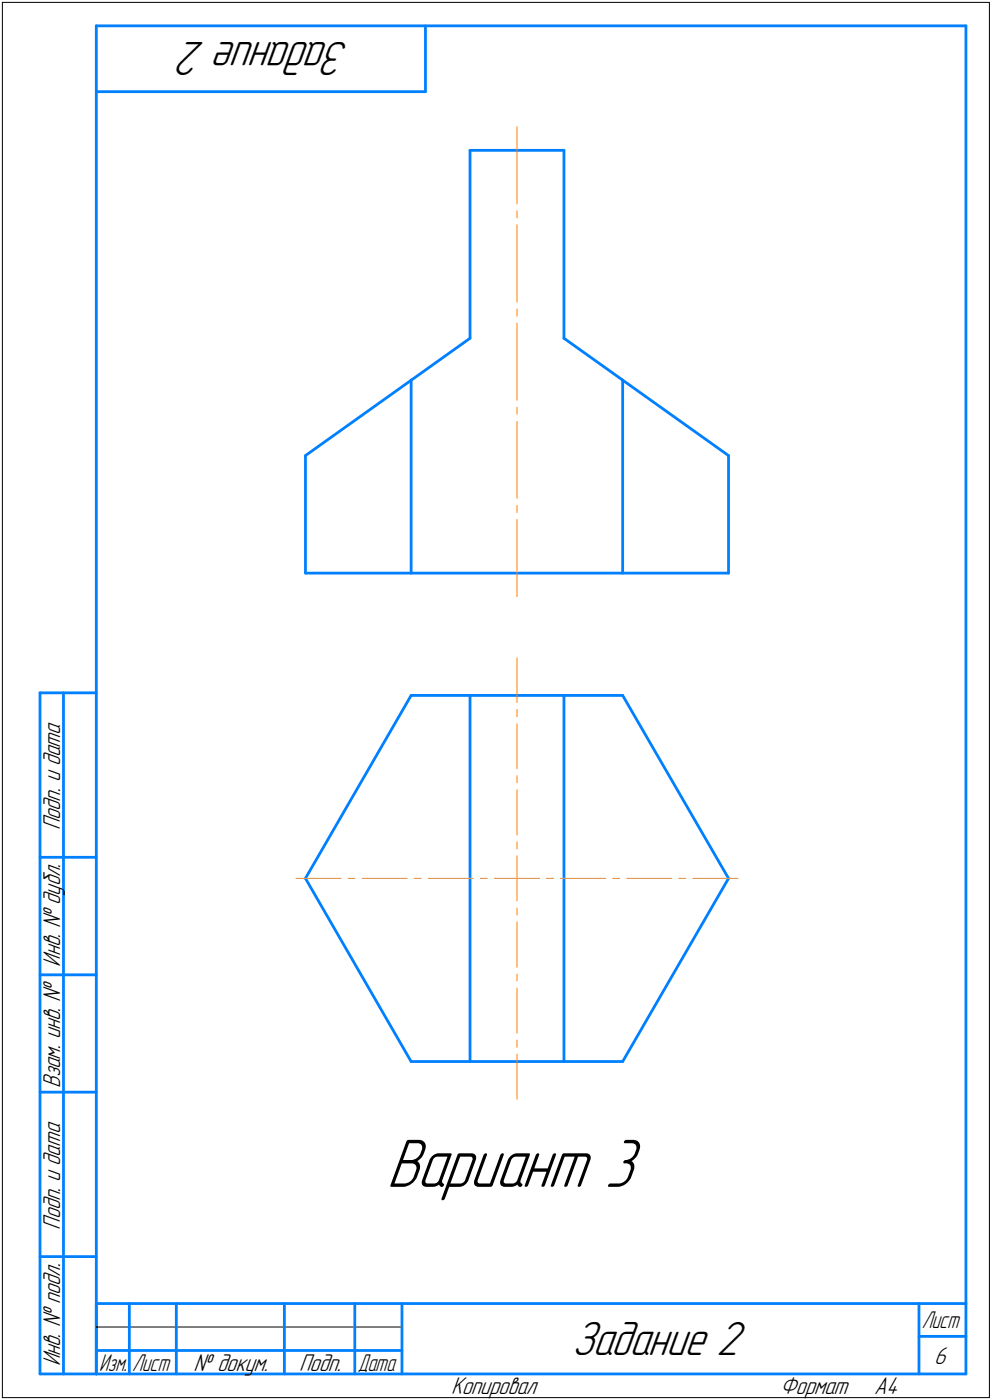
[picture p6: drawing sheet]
<svg xmlns="http://www.w3.org/2000/svg" width="211mm" height="298mm" viewBox="0 0 211 298" stroke-linecap="round" stroke-linejoin="round" font-family="sans-serif">
<g fill="none" stroke="#0080ff" stroke-width=".59">
<path d="M20.5 5.5v287zM20.5 5.5h185zM20.5 19.5h70zM90.5 5.5v14zM205.5 5.5v287zM100 32h20zM100 32v40zM120 32v40zM120 72l35 25zM65 97v25zM65 97l35-25zM87.5 80.9v41.1z"/>
<path d="M132.5 80.9v41.1zM155 97v25zM65 122h90zM8.5 147.5v145zM8.5 147.5h12zM13.5 147.5v145zM87.5 148l-22.5 39zM87.5 148h45zM100 148v78zM120 148v78zM132.5 148l22.5 39zM8.5 182.5h12z"/>
<path d="M65 187l22.5 39zM155 187l-22.5 39zM8.5 207.5h12zM8.5 232.5h12zM87.5 226h45zM8.5 267.5h12zM20.5 277.5h185zM20.5 277.5v15zM27.5 277.5v15zM37.5 277.5v15zM60.5 277.5v15zM75.5 277.5v15z"/>
<path d="M85.5 277.5v15zM195.5 277.5v15zM8.5 292.5h12zM20.5 292.5h185zM20.5 287.5h7zM27.5 287.5h10zM37.5 287.5h23zM60.5 287.5h15zM75.5 287.5h10zM195.5 284.5h10z"/>
</g>
<g fill="none" stroke="#ff8000" stroke-width=".21">
<path d="M110 27v16.4zM110 47.9v16.4zM110 44.9v1.5zM110 68.8v16.4zM110 65.8v1.5zM110 89.7v16.4zM110 86.7v1.5zM110 110.6v16.4zM110 107.6v1.5zM110 140v9.6zM110 151v1.6zM110 154.1v9.5z"/>
<path d="M110 165.1v1.5zM110 168.1v9.6zM110 179.2v1.5zM63 187h9.6zM74 187h1.5zM77 187h9.6zM88.1 187h1.5zM91.1 187h9.6zM102.2 187h1.5zM105.2 187h4.8zM110 196.3v9.6zM110 193.3v1.5z"/>
<path d="M110 187v4.8zM110 182.2v4.8zM110 187h4.8zM116.2 187h1.6zM119.3 187h9.5zM130.3 187h1.5zM133.3 187h9.6zM144.4 187h1.5zM147.4 187h9.6zM110 210.4v9.5zM110 207.3v1.5zM110 224.4v9.6z"/>
<path d="M110 221.4v1.5z"/>
</g>
<path d="M82.2 241.5h55.5zM82.2 241.5h55.5zM82.2 241.6h55.5zM82.2 241.6h55.5zM82.2 241.6h55.5zM82.2 241.7h55.5zM82.2 241.7h55.5zM82.2 241.8h55.5zM82.2 241.8h55.5zM82.2 241.9h55.5zM82.2 241.9h55.5zM82.2 241.9h55.5zM82.2 242h55.5zM82.2 242h55.5zM82.2 242.1h55.5zM82.2 242.1h55.5zM82.2 242.1h55.5zM82.2 242.2h55.5zM82.2 242.2h55.5zM82.2 242.3h55.5zM82.2 242.3h55.5zM82.2 242.4h55.5zM82.2 242.4h55.5zM82.2 242.4h55.5zM82.2 242.5h55.5zM82.2 242.5h55.5zM82.2 242.6h55.5zM82.2 242.6h55.5zM82.2 242.7h55.5zM82.2 242.7h55.5zM82.2 242.7h55.5zM82.2 242.8h55.5zM82.2 242.8h55.5zM82.2 242.9h55.5zM82.2 242.9h55.5zM82.2 243h55.5zM82.2 243h55.5zM82.2 243h55.5zM82.2 243.1h55.5zM82.2 243.1h55.5zM82.2 243.2h55.5zM82.2 243.2h55.5zM82.2 243.2h55.5zM82.2 243.3h55.5zM82.2 243.3h55.5zM82.2 243.4h55.5zM82.2 243.4h55.5zM82.2 243.5h55.5zM82.2 243.5h55.5zM82.2 243.5h55.5zM82.2 243.6h55.5zM82.2 243.6h55.5zM82.2 243.7h55.5zM82.2 243.7h55.5zM82.2 243.8h55.5zM82.2 243.8h55.5zM82.2 243.8h55.5zM82.2 243.9h55.5zM82.2 243.9h55.5zM82.2 244h55.5zM82.2 244h55.5zM82.2 244.1h55.5zM82.2 244.1h55.5zM82.2 244.1h55.5zM82.2 244.2h55.5zM82.2 244.2h55.5zM82.2 244.3h55.5zM82.2 244.3h55.5zM82.2 244.3h55.5zM82.2 244.4h55.5zM82.2 244.4h55.5zM82.2 244.5h55.5zM82.2 244.5h55.5zM82.2 244.6h55.5zM82.2 244.6h55.5zM82.2 244.6h55.5zM82.2 244.7h55.5zM82.2 244.7h55.5zM82.2 244.8h55.5zM82.2 244.8h55.5zM82.2 244.9h55.5zM82.2 244.9h55.5zM82.2 244.9h55.5zM82.2 245h55.5zM82.2 245h55.5zM82.2 245.1h55.5zM82.2 245.1h55.5zM82.2 245.2h55.5zM82.2 245.2h55.5zM82.2 245.2h55.5zM82.2 245.3h55.5zM82.2 245.3h55.5zM82.2 245.4h55.5zM82.2 245.4h55.5zM82.2 245.4h55.5zM82.2 245.5h55.5zM82.2 245.5h55.5zM82.2 245.6h55.5zM82.2 245.6h55.5zM82.2 245.7h55.5zM82.2 245.7h55.5zM82.2 245.7h55.5zM82.2 245.8h55.5zM82.2 245.8h55.5zM82.2 245.9h55.5zM82.2 245.9h55.5zM82.2 246h55.5zM82.2 246h55.5zM82.2 246h55.5zM82.2 246.1h55.5zM82.2 246.1h55.5zM82.2 246.2h55.5zM82.2 246.2h55.5zM82.2 246.3h55.5zM82.2 246.3h55.5zM82.2 246.3h55.5zM82.2 246.4h55.5zM82.2 246.4h55.5zM82.2 246.5h55.5zM82.2 246.5h55.5zM82.2 246.5h55.5zM82.2 246.6h55.5zM82.2 246.6h55.5zM82.2 246.7h55.5zM82.2 246.7h55.5zM82.2 246.8h55.5zM82.2 246.8h55.5zM82.2 246.8h55.5zM82.2 246.9h55.5zM82.2 246.9h55.5zM82.2 247h55.5zM82.2 247h55.5zM82.2 247.1h55.5zM82.2 247.1h55.5zM82.2 247.1h55.5zM82.2 247.2h55.5zM82.2 247.2h55.5zM82.2 247.3h55.5zM82.2 247.3h55.5zM82.2 247.4h55.5zM82.2 247.4h55.5zM82.2 247.4h55.5zM82.2 247.5h55.5zM82.2 247.5h55.5zM82.2 247.6h55.5zM82.2 247.6h55.5zM82.2 247.6h55.5zM82.2 247.7h55.5zM82.2 247.7h55.5zM82.2 247.8h55.5zM82.2 247.8h55.5zM82.2 247.9h55.5zM82.2 247.9h55.5zM82.2 247.9h55.5zM82.2 248h55.5zM82.2 248h55.5zM82.2 248.1h55.5zM82.2 248.1h55.5zM82.2 248.2h55.5zM82.2 248.2h55.5zM82.2 248.2h55.5zM82.2 248.3h55.5zM82.2 248.3h55.5zM82.2 248.4h55.5zM82.2 248.4h55.5zM82.2 248.5h55.5zM82.2 248.5h55.5zM82.2 248.5h55.5zM82.2 248.6h55.5zM82.2 248.6h55.5zM82.2 248.7h55.5zM82.2 248.7h55.5zM82.2 248.8h55.5zM82.2 248.8h55.5zM82.2 248.8h55.5zM82.2 248.9h55.5zM82.2 248.9h55.5zM82.2 249h55.5zM82.2 249h55.5zM82.2 249h55.5zM82.2 249.1h55.5zM82.2 249.1h55.5zM82.2 249.2h55.5zM82.2 249.2h55.5zM82.2 249.3h55.5zM82.2 249.3h55.5zM82.2 249.3h55.5zM82.2 249.4h55.5zM82.2 249.4h55.5zM82.2 249.5h55.5zM82.2 249.5h55.5zM82.2 249.6h55.5zM82.2 249.6h55.5zM82.2 249.6h55.5zM82.2 249.7h55.5zM82.2 249.7h55.5zM82.2 249.8h55.5zM82.2 249.8h55.5zM82.2 249.9h55.5zM82.2 249.9h55.5zM82.2 249.9h55.5zM82.2 250h55.5zM82.2 250h55.5zM82.2 250.1h55.5zM82.2 250.1h55.5zM82.2 250.1h55.5zM82.2 250.2h55.5zM82.2 250.2h55.5zM82.2 250.3h55.5zM82.2 250.3h55.5zM82.2 250.4h55.5zM82.2 250.4h55.5zM82.2 250.4h55.5zM82.2 250.5h55.5zM82.2 250.5h55.5zM82.2 250.6h55.5zM82.2 250.6h55.5zM82.2 250.7h55.5zM82.2 250.7h55.5zM82.2 250.7h55.5zM82.2 250.8h55.5zM82.2 250.8h55.5zM82.2 250.9h55.5zM82.2 250.9h55.5zM82.2 251h55.5zM82.2 251h55.5zM82.2 251h55.5zM82.2 251.1h55.5zM82.2 251.1h55.5zM82.2 251.2h55.5zM82.2 251.2h55.5zM82.2 251.2h55.5zM82.2 251.3h55.5zM82.2 251.3h55.5zM82.2 251.4h55.5zM82.2 251.4h55.5zM82.2 251.5h55.5zM82.2 251.5h55.5zM82.2 251.5h55.5zM82.2 251.6h55.5zM82.2 251.6h55.5zM82.2 251.7h55.5zM82.2 251.7h55.5zM82.2 251.8h55.5zM82.2 251.8h55.5zM82.2 251.8h55.5zM82.2 251.9h55.5zM82.2 251.9h55.5zM82.2 252h55.5zM82.2 252h55.5zM82.2 252.1h55.5zM82.2 252.1h55.5zM82.2 252.1h55.5zM82.2 252.2h55.5zM82.2 252.2h55.5zM82.2 252.3h55.5zM82.2 252.3h55.5zM82.2 252.3h55.5zM82.2 252.4h55.5zM82.2 252.4h55.5zM82.2 252.5h55.5zM82.2 252.5h55.5zM82.2 252.6h55.5zM82.2 252.6h55.5zM82.2 252.6h55.5zM82.2 252.7h55.5zM82.2 252.7h55.5zM82.2 252.8h55.5zM82.2 252.8h55.5zM82.2 252.9h55.5zM82.2 252.9h55.5zM82.2 252.9h55.5zM82.2 253h55.5zM82.2 253h55.5zM82.2 253.1h55.5zM82.2 253.1h55.5zM82.2 253.2h55.5zM82.2 253.2h55.5zM82.2 253.2h55.5zM82.2 253.3h55.5zM82.2 253.3h55.5zM82.2 253.4h55.5zM82.2 253.4h55.5zM82.2 253.4h55.5zM82.2 253.5h55.5zM82.2 253.5h55.5zM82.2 253.6h55.5zM82.2 253.6h55.5zM82.2 253.7h55.5zM82.2 253.7h55.5zM82.2 253.7h55.5zM82.2 253.8h55.5zM82.2 253.8h55.5zM82.2 253.9h55.5zM82.2 253.9h55.5zM82.2 254h55.5zM82.2 254h55.5zM82.2 254h55.5zM82.2 254.1h55.5zM82.2 254.1h55.5zM82.2 254.2h55.5zM82.2 254.2h55.5zM82.2 254.3h55.5zM82.2 254.3h55.5zM82.2 254.3h55.5zM82.2 254.4h55.5zM82.2 254.4h55.5zM82.2 254.5h55.5zM82.2 254.5h55.5zM82.2 254.6h55.5zM82.2 254.6h55.5zM82.2 254.6h55.5zM82.2 254.7h55.5zM82.2 254.7h55.5zM82.2 254.8h55.5zM82.2 254.8h55.5zM82.2 254.8h55.5zM82.2 254.9h55.5zM82.2 254.9h55.5zM82.2 255h55.5zM82.2 255h55.5zM82.2 255.1h55.5zM82.2 255.1h55.5zM82.2 255.1h55.5zM82.2 255.2h55.5zM82.2 255.2h55.5zM82.2 255.3h55.5zM82.2 255.3h55.5zM82.2 255.4h55.5zM82.2 255.4h55.5zM82.2 255.4h55.5zM82.2 255.5h55.5zM82.2 255.5h55.5zM82.2 255.6h55.5zM82.2 255.6h55.5zM82.2 255.7h55.5zM82.2 255.7h55.5z" fill="#fff" stroke="#fff" stroke-width=".21"/>
<path d="M.5 .5v297zM.5 .5h210zM210.5 .5v297zM.5 297.5h210zM20.5 282.5h65z" fill="none" stroke="#000" stroke-width=".21"/>
<text font-size="15.6" x="82.2" y="252.7">Вариант 3</text>
<g font-size="10.9">
<text x="74.4" y="9" transform="rotate(-180 74.4 9)">Задание 2</text>
<text x="121.6" y="288.5">Задание 2</text>
</g>
<g font-size="5.5">
<text x="12.8" y="176.7" transform="rotate(-90 12.8 176.7)">Подп. и дата</text>
<text x="12.8" y="205.8" transform="rotate(-90 12.8 205.8)">Инв. № дубл.</text>
<text x="12.8" y="231.6" transform="rotate(-90 12.8 231.6)">Взам. инв. №</text>
<text x="12.8" y="261.7" transform="rotate(-90 12.8 261.7)">Подп. и дата</text>
<text x="12.8" y="290.8" transform="rotate(-90 12.8 290.8)">Инв. № подл.</text>
<text x="41.2" y="291.8">№ докум.</text>
<text x="63.6" y="291.8">Подп.</text>
<text x="198.8" y="290.3">6</text>
<text x="96" y="296.8">Копировал</text>
<text x="166" y="296.8">Формат</text>
<text x="186" y="296.8">A4</text>
</g>
<g font-size="5.4">
<text x="196.1" y="282.8">Лист</text>
<text x="21.1" y="291.8">Изм.</text>
<text x="28.1" y="291.8">Лист</text>
<text x="76.1" y="291.8">Дата</text>
</g>
</svg>
